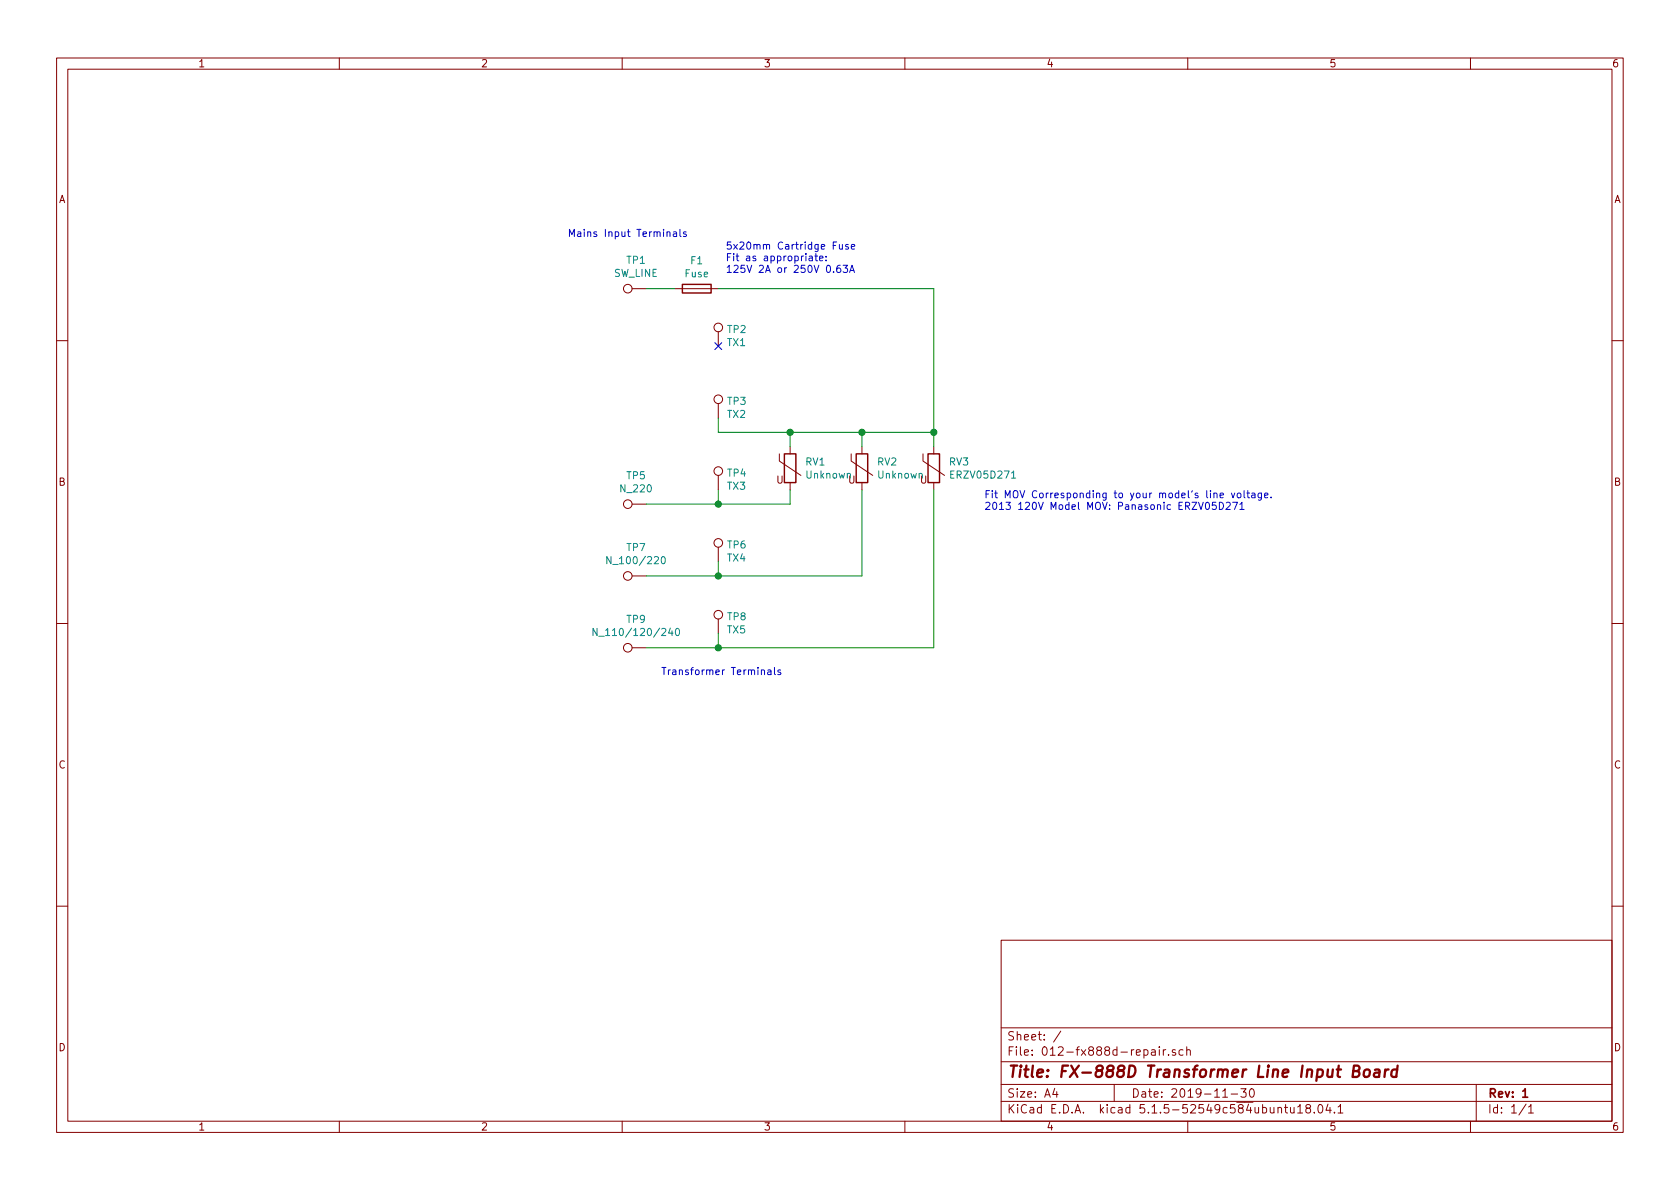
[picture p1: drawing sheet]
EESchema Schematic File Version 4
EELAYER 30 0
EELAYER END
$Descr A4 11693 8268
encoding utf-8
Sheet 1 1
Title "FX-888D Transformer Line Input Board"
Date "2019-11-30"
Rev "1"
Comp ""
Comment1 ""
Comment2 ""
Comment3 ""
Comment4 ""
$EndDescr
$Comp
L Device:Fuse F1
U 1 1
P 4850 2000
F 0 "F1" V 4653 2000 50  0000 C CNN
F 1 "Fuse" V 4744 2000 50  0000 C CNN
F 2 "Fuse:Fuseholder_Cylinder-5x20mm_Stelvio-Kontek_PTF78_Horizontal_Open" V 4780 2000 50  0001 C CNN
F 3 "~" H 4850 2000 50  0001 C CNN
	1    4850 2000
	0    1    1    0   
$EndComp
$Comp
L Device:Varistor RV1
U 1 1
P 5500 3250
F 0 "RV1" H 5603 3296 50  0000 L CNN
F 1 "Unknown" H 5603 3205 50  0000 L CNN
F 2 "012-fx888d-repair:C_Rect_L7.0mm_W4.5mm_P5.00mm" V 5430 3250 50  0001 C CNN
F 3 "~" H 5500 3250 50  0001 C CNN
	1    5500 3250
	1    0    0    -1  
$EndComp
$Comp
L Connector:TestPoint TP1
U 1 1
P 4500 2000
F 0 "TP1" V 4695 2072 50  0000 C CNN
F 1 "SW_LINE" V 4604 2072 50  0000 C CNN
F 2 "TestPoint:TestPoint_Loop_D3.80mm_Drill2.0mm" H 4700 2000 50  0001 C CNN
F 3 "~" H 4700 2000 50  0001 C CNN
	1    4500 2000
	0    -1   -1   0   
$EndComp
$Comp
L Connector:TestPoint TP5
U 1 1
P 4500 3500
F 0 "TP5" V 4695 3572 50  0000 C CNN
F 1 "N_220" V 4604 3572 50  0000 C CNN
F 2 "TestPoint:TestPoint_Loop_D3.80mm_Drill2.0mm" H 4700 3500 50  0001 C CNN
F 3 "~" H 4700 3500 50  0001 C CNN
	1    4500 3500
	0    -1   -1   0   
$EndComp
$Comp
L Connector:TestPoint TP7
U 1 1
P 4500 4000
F 0 "TP7" V 4695 4072 50  0000 C CNN
F 1 "N_100/220" V 4604 4072 50  0000 C CNN
F 2 "TestPoint:TestPoint_Loop_D3.80mm_Drill2.0mm" H 4700 4000 50  0001 C CNN
F 3 "~" H 4700 4000 50  0001 C CNN
	1    4500 4000
	0    -1   -1   0   
$EndComp
$Comp
L Connector:TestPoint TP9
U 1 1
P 4500 4500
F 0 "TP9" V 4695 4572 50  0000 C CNN
F 1 "N_110/120/240" V 4604 4572 50  0000 C CNN
F 2 "TestPoint:TestPoint_Loop_D3.80mm_Drill2.0mm" H 4700 4500 50  0001 C CNN
F 3 "~" H 4700 4500 50  0001 C CNN
	1    4500 4500
	0    -1   -1   0   
$EndComp
Wire Wire Line
	4500 2000 4700 2000
$Comp
L Connector:TestPoint TP4
U 1 1
P 5000 3400
F 0 "TP4" H 5058 3518 50  0000 L CNN
F 1 "TX3" H 5058 3427 50  0000 L CNN
F 2 "TestPoint:TestPoint_THTPad_D3.0mm_Drill1.5mm" H 5200 3400 50  0001 C CNN
F 3 "~" H 5200 3400 50  0001 C CNN
	1    5000 3400
	1    0    0    -1  
$EndComp
$Comp
L Connector:TestPoint TP6
U 1 1
P 5000 3900
F 0 "TP6" H 5058 4018 50  0000 L CNN
F 1 "TX4" H 5058 3927 50  0000 L CNN
F 2 "TestPoint:TestPoint_THTPad_D3.0mm_Drill1.5mm" H 5200 3900 50  0001 C CNN
F 3 "~" H 5200 3900 50  0001 C CNN
	1    5000 3900
	1    0    0    -1  
$EndComp
$Comp
L Connector:TestPoint TP8
U 1 1
P 5000 4400
F 0 "TP8" H 5058 4518 50  0000 L CNN
F 1 "TX5" H 5058 4427 50  0000 L CNN
F 2 "TestPoint:TestPoint_THTPad_D3.0mm_Drill1.5mm" H 5200 4400 50  0001 C CNN
F 3 "~" H 5200 4400 50  0001 C CNN
	1    5000 4400
	1    0    0    -1  
$EndComp
$Comp
L Connector:TestPoint TP3
U 1 1
P 5000 2900
F 0 "TP3" H 5058 3018 50  0000 L CNN
F 1 "TX2" H 5058 2927 50  0000 L CNN
F 2 "TestPoint:TestPoint_THTPad_D3.0mm_Drill1.5mm" H 5200 2900 50  0001 C CNN
F 3 "~" H 5200 2900 50  0001 C CNN
	1    5000 2900
	1    0    0    -1  
$EndComp
$Comp
L Connector:TestPoint TP2
U 1 1
P 5000 2400
F 0 "TP2" H 5058 2518 50  0000 L CNN
F 1 "TX1" H 5058 2427 50  0000 L CNN
F 2 "TestPoint:TestPoint_THTPad_D3.0mm_Drill1.5mm" H 5200 2400 50  0001 C CNN
F 3 "~" H 5200 2400 50  0001 C CNN
	1    5000 2400
	1    0    0    -1  
$EndComp
NoConn ~ 5000 2400
$Comp
L Device:Varistor RV2
U 1 1
P 6000 3250
F 0 "RV2" H 6103 3296 50  0000 L CNN
F 1 "Unknown" H 6103 3205 50  0000 L CNN
F 2 "012-fx888d-repair:C_Rect_L7.0mm_W4.5mm_P5.00mm" V 5930 3250 50  0001 C CNN
F 3 "~" H 6000 3250 50  0001 C CNN
	1    6000 3250
	1    0    0    -1  
$EndComp
$Comp
L Device:Varistor RV3
U 1 1
P 6500 3250
F 0 "RV3" H 6603 3296 50  0000 L CNN
F 1 "ERZV05D271" H 6603 3205 50  0000 L CNN
F 2 "012-fx888d-repair:C_Rect_L7.0mm_W4.5mm_P5.00mm" V 6430 3250 50  0001 C CNN
F 3 "~" H 6500 3250 50  0001 C CNN
	1    6500 3250
	1    0    0    -1  
$EndComp
Wire Wire Line
	4500 3500 5000 3500
Wire Wire Line
	5000 3500 5000 3400
Wire Wire Line
	5000 3500 5500 3500
Wire Wire Line
	5500 3500 5500 3400
Connection ~ 5000 3500
Wire Wire Line
	6000 3400 6000 4000
Wire Wire Line
	6000 4000 5000 4000
Wire Wire Line
	5000 3900 5000 4000
Connection ~ 5000 4000
Wire Wire Line
	5000 4000 4500 4000
Wire Wire Line
	4500 4500 5000 4500
Wire Wire Line
	5000 4500 5000 4400
Wire Wire Line
	5000 4500 6500 4500
Wire Wire Line
	6500 4500 6500 3400
Connection ~ 5000 4500
Wire Wire Line
	5000 2900 5000 3000
Wire Wire Line
	5000 3000 5500 3000
Wire Wire Line
	6500 3000 6500 3100
Wire Wire Line
	6000 3100 6000 3000
Connection ~ 6000 3000
Wire Wire Line
	6000 3000 6500 3000
Wire Wire Line
	5500 3100 5500 3000
Connection ~ 5500 3000
Wire Wire Line
	5500 3000 6000 3000
Wire Wire Line
	5000 2000 6500 2000
Wire Wire Line
	6500 2000 6500 3000
Connection ~ 6500 3000
Text Notes 6850 3550 0    50   ~ 0
Fit MOV Corresponding to your model's line voltage.\n2013 120V Model MOV: Panasonic ERZV05D271
Text Notes 3950 1650 0    50   ~ 0
Mains Input Terminals
Text Notes 4600 4700 0    50   ~ 0
Transformer Terminals
Text Notes 5050 1900 0    50   ~ 0
5x20mm Cartridge Fuse\nFit as appropriate:\n125V 2A or 250V 0.63A
$EndSCHEMATC
